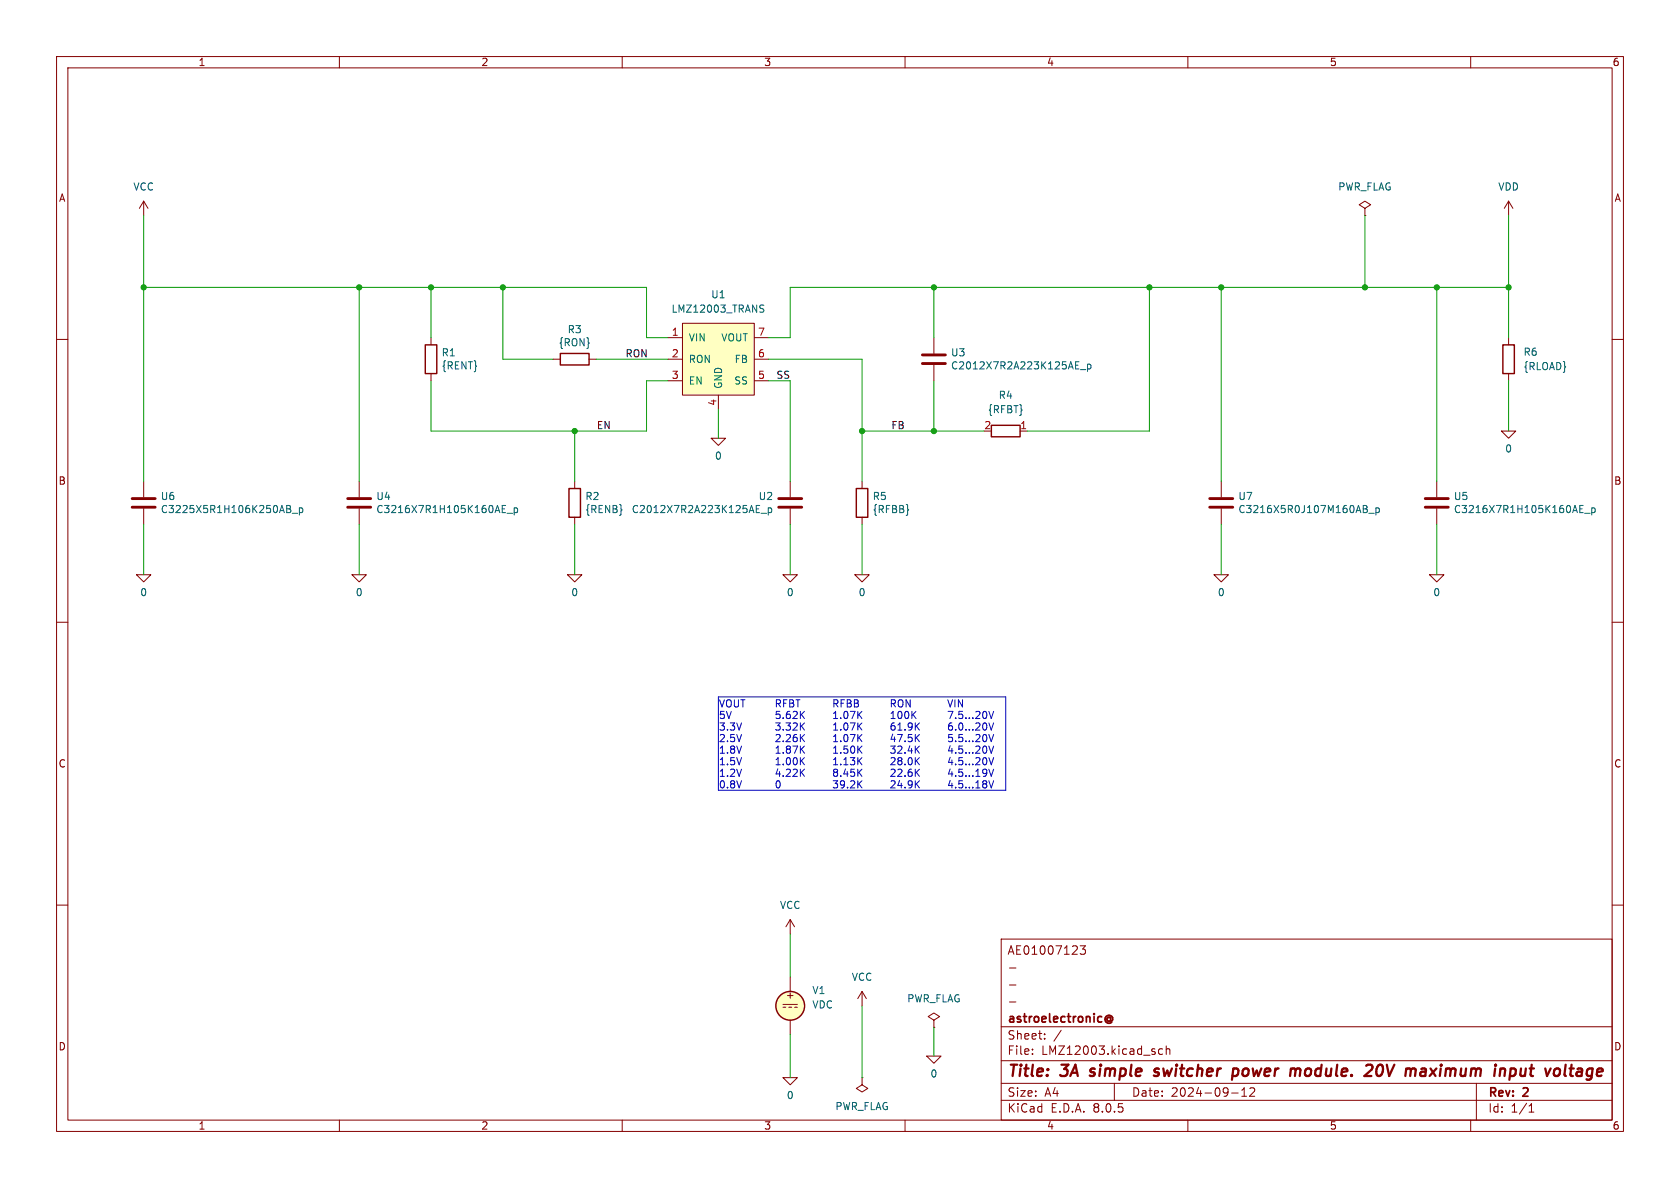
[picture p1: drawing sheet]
(kicad_sch
 (version 20231120)
 (generator "eeschema")
 (generator_version "8.0")
 (paper "A4")
 (title_block
  (title "3A simple switcher power module. 20V maximum input voltage")
  (date "2024-09-12")
  (rev "2")
  (company "astroelectronic@")
  (comment 1 "-")
  (comment 2 "-")
  (comment 3 "-")
  (comment 4 "AE01007123"))
 (lib_symbols
  (symbol "LMZ12003:0"
   (power)
   (pin_names
    (offset 0)) (exclude_from_sim no) (in_bom yes) (on_board yes)
   (property "Reference" "#GND" (at 0 -2.54 0) (effects (font (size 1.27 1.27)) (hide yes)))
   (property "Value" "0" (at 0 -1.778 0) (effects (font (size 1.27 1.27))))
   (property "Footprint" "" (at 0 0 0) (effects (font (size 1.27 1.27)) (hide yes)))
   (property "Datasheet" "~" (at 0 0 0) (effects (font (size 1.27 1.27)) (hide yes)))
   (property "Description" "0V reference potential for simulation" (at 0 0 0) (effects (font (size 1.27 1.27)) (hide yes)))
   (symbol "0_0_1"
    (polyline (pts (xy -1.27 0) (xy 0 -1.27) (xy 1.27 0) (xy -1.27 0)) (stroke (width 0) (type default)) (fill (type none))))
   (symbol "0_1_1"
    (pin power_in line (at 0 0 0) (length 0) hide (name "0" (effects (font (size 1.016 1.016)))) (number "1" (effects (font (size 1.016 1.016)))))))
  (symbol "LMZ12003:C"
   (pin_numbers hide)
   (pin_names
    (offset 0.254)) (exclude_from_sim no) (in_bom yes) (on_board yes)
   (property "Reference" "C" (at 0.635 2.54 0) (effects (font (size 1.27 1.27)) (justify left)))
   (property "Value" "C" (at 0.635 -2.54 0) (effects (font (size 1.27 1.27)) (justify left)))
   (property "Footprint" "" (at 0.9652 -3.81 0) (effects (font (size 1.27 1.27)) (hide yes)))
   (property "Datasheet" "~" (at 0 0 0) (effects (font (size 1.27 1.27)) (hide yes)))
   (property "Description" "Unpolarized capacitor" (at 0 0 0) (effects (font (size 1.27 1.27)) (hide yes)))
   (symbol "C_0_1"
    (polyline (pts (xy -2.032 -0.762) (xy 2.032 -0.762)) (stroke (width 0.508) (type default)) (fill (type none)))
    (polyline (pts (xy -2.032 0.762) (xy 2.032 0.762)) (stroke (width 0.508) (type default)) (fill (type none))))
   (symbol "C_1_1"
    (pin passive line (at 0 3.81 270) (length 2.794) (name "~" (effects (font (size 1.27 1.27)))) (number "1" (effects (font (size 1.27 1.27)))))
    (pin passive line (at 0 -3.81 90) (length 2.794) (name "~" (effects (font (size 1.27 1.27)))) (number "2" (effects (font (size 1.27 1.27)))))))
  (symbol "LMZ12003:LMZ12003"
   (pin_names
    (offset 1.016)) (exclude_from_sim no) (in_bom yes) (on_board yes)
   (property "Reference" "U" (at 0 10.16 0) (effects (font (size 1.27 1.27))))
   (property "Value" "LMZ12003" (at 0 7.62 0) (effects (font (size 1.27 1.27))))
   (property "Footprint" "" (at -48.26 29.845 0) (effects (font (size 1.27 1.27)) (hide yes)))
   (property "Datasheet" "https://www.ti.com/lit/ds/symlink/lmz12003.pdf" (at 0 0 0) (effects (font (size 1.27 1.27)) (hide yes)))
   (property "Description" "" (at 0 0 0) (effects (font (size 1.27 1.27)) (hide yes)))
   (symbol "LMZ12003_0_1"
    (rectangle (start -6.35 6.35) (end 6.35 -6.35) (stroke (width 0) (type default)) (fill (type background))))
   (symbol "LMZ12003_1_1"
    (pin passive line (at -8.89 3.81 0) (length 2.54) (name "VIN" (effects (font (size 1.27 1.27)))) (number "1" (effects (font (size 1.27 1.27)))))
    (pin passive line (at -8.89 0 0) (length 2.54) (name "RON" (effects (font (size 1.27 1.27)))) (number "2" (effects (font (size 1.27 1.27)))))
    (pin passive line (at -8.89 -3.81 0) (length 2.54) (name "EN" (effects (font (size 1.27 1.27)))) (number "3" (effects (font (size 1.27 1.27)))))
    (pin passive line (at 0 -8.89 90) (length 2.54) (name "GND" (effects (font (size 1.27 1.27)))) (number "4" (effects (font (size 1.27 1.27)))))
    (pin passive line (at 8.89 -3.81 180) (length 2.54) (name "SS" (effects (font (size 1.27 1.27)))) (number "5" (effects (font (size 1.27 1.27)))))
    (pin passive line (at 8.89 0 180) (length 2.54) (name "FB" (effects (font (size 1.27 1.27)))) (number "6" (effects (font (size 1.27 1.27)))))
    (pin passive line (at 8.89 3.81 180) (length 2.54) (name "VOUT" (effects (font (size 1.27 1.27)))) (number "7" (effects (font (size 1.27 1.27)))))))
  (symbol "LMZ12003:PWR_FLAG"
   (power)
   (pin_numbers hide)
   (pin_names
    (offset 0) hide) (exclude_from_sim no) (in_bom yes) (on_board yes)
   (property "Reference" "#FLG" (at 0 1.905 0) (effects (font (size 1.27 1.27)) (hide yes)))
   (property "Value" "PWR_FLAG" (at 0 3.81 0) (effects (font (size 1.27 1.27))))
   (property "Footprint" "" (at 0 0 0) (effects (font (size 1.27 1.27)) (hide yes)))
   (property "Datasheet" "~" (at 0 0 0) (effects (font (size 1.27 1.27)) (hide yes)))
   (property "Description" "Special symbol for telling ERC where power comes from" (at 0 0 0) (effects (font (size 1.27 1.27)) (hide yes)))
   (symbol "PWR_FLAG_0_0"
    (pin power_out line (at 0 0 90) (length 0) (name "pwr" (effects (font (size 1.27 1.27)))) (number "1" (effects (font (size 1.27 1.27))))))
   (symbol "PWR_FLAG_0_1"
    (polyline (pts (xy 0 0) (xy 0 1.27) (xy -1.016 1.905) (xy 0 2.54) (xy 1.016 1.905) (xy 0 1.27)) (stroke (width 0) (type default)) (fill (type none)))))
  (symbol "LMZ12003:R"
   (pin_numbers hide)
   (pin_names
    (offset 0)) (exclude_from_sim no) (in_bom yes) (on_board yes)
   (property "Reference" "R" (at 2.032 0 90) (effects (font (size 1.27 1.27))))
   (property "Value" "R" (at 0 0 90) (effects (font (size 1.27 1.27))))
   (property "Footprint" "" (at -1.778 0 90) (effects (font (size 1.27 1.27)) (hide yes)))
   (property "Datasheet" "~" (at 0 0 0) (effects (font (size 1.27 1.27)) (hide yes)))
   (property "Description" "Resistor" (at 0 0 0) (effects (font (size 1.27 1.27)) (hide yes)))
   (symbol "R_0_1"
    (rectangle (start -1.016 -2.54) (end 1.016 2.54) (stroke (width 0.254) (type default)) (fill (type none))))
   (symbol "R_1_1"
    (pin passive line (at 0 3.81 270) (length 1.27) (name "~" (effects (font (size 1.27 1.27)))) (number "1" (effects (font (size 1.27 1.27)))))
    (pin passive line (at 0 -3.81 90) (length 1.27) (name "~" (effects (font (size 1.27 1.27)))) (number "2" (effects (font (size 1.27 1.27)))))))
  (symbol "LMZ12003:VCC"
   (power)
   (pin_names
    (offset 0)) (exclude_from_sim no) (in_bom yes) (on_board yes)
   (property "Reference" "#PWR" (at 0 -3.81 0) (effects (font (size 1.27 1.27)) (hide yes)))
   (property "Value" "VCC" (at 0 3.81 0) (effects (font (size 1.27 1.27))))
   (property "Footprint" "" (at 0 0 0) (effects (font (size 1.27 1.27)) (hide yes)))
   (property "Datasheet" "" (at 0 0 0) (effects (font (size 1.27 1.27)) (hide yes)))
   (property "Description" "Power symbol creates a global label with name \"VCC\"" (at 0 0 0) (effects (font (size 1.27 1.27)) (hide yes)))
   (symbol "VCC_0_1"
    (polyline (pts (xy -0.762 1.27) (xy 0 2.54)) (stroke (width 0) (type default)) (fill (type none)))
    (polyline (pts (xy 0 0) (xy 0 2.54)) (stroke (width 0) (type default)) (fill (type none)))
    (polyline (pts (xy 0 2.54) (xy 0.762 1.27)) (stroke (width 0) (type default)) (fill (type none))))
   (symbol "VCC_1_1"
    (pin power_in line (at 0 0 90) (length 0) hide (name "VCC" (effects (font (size 1.27 1.27)))) (number "1" (effects (font (size 1.27 1.27)))))))
  (symbol "LMZ12003:VDC"
   (pin_numbers hide)
   (pin_names
    (offset 0.0254)) (exclude_from_sim no) (in_bom yes) (on_board yes)
   (property "Reference" "V" (at 2.54 2.54 0) (effects (font (size 1.27 1.27)) (justify left)))
   (property "Value" "1" (at 2.54 0 0) (effects (font (size 1.27 1.27)) (justify left)))
   (property "Footprint" "" (at 0 0 0) (effects (font (size 1.27 1.27)) (hide yes)))
   (property "Datasheet" "~" (at 0 0 0) (effects (font (size 1.27 1.27)) (hide yes)))
   (property "Description" "Voltage source, DC" (at 0 0 0) (effects (font (size 1.27 1.27)) (hide yes)))
   (property "Sim.Pins" "1=+ 2=-" (at 0 0 0) (effects (font (size 1.27 1.27)) (hide yes)))
   (property "Sim.Type" "DC" (at 0 0 0) (effects (font (size 1.27 1.27)) (hide yes)))
   (property "Sim.Device" "V" (at 0 0 0) (effects (font (size 1.27 1.27)) (justify left) (hide yes)))
   (property "Spice_Netlist_Enabled" "Y" (at 0 0 0) (effects (font (size 1.27 1.27)) (justify left) (hide yes)))
   (symbol "VDC_0_0"
    (polyline (pts (xy -1.27 0.254) (xy 1.27 0.254)) (stroke (width 0) (type default)) (fill (type none)))
    (polyline (pts (xy -0.762 -0.254) (xy -1.27 -0.254)) (stroke (width 0) (type default)) (fill (type none)))
    (polyline (pts (xy 0.254 -0.254) (xy -0.254 -0.254)) (stroke (width 0) (type default)) (fill (type none)))
    (polyline (pts (xy 1.27 -0.254) (xy 0.762 -0.254)) (stroke (width 0) (type default)) (fill (type none)))
    (text "+" (at 0 1.905 0) (effects (font (size 1.27 1.27)))))
   (symbol "VDC_0_1"
    (circle (center 0 0) (radius 2.54) (stroke (width 0.254) (type default)) (fill (type background))))
   (symbol "VDC_1_1"
    (pin passive line (at 0 5.08 270) (length 2.54) (name "~" (effects (font (size 1.27 1.27)))) (number "1" (effects (font (size 1.27 1.27)))))
    (pin passive line (at 0 -5.08 90) (length 2.54) (name "~" (effects (font (size 1.27 1.27)))) (number "2" (effects (font (size 1.27 1.27)))))))
  (symbol "LMZ12003:VDD"
   (power)
   (pin_names
    (offset 0)) (exclude_from_sim no) (in_bom yes) (on_board yes)
   (property "Reference" "#PWR" (at 0 -3.81 0) (effects (font (size 1.27 1.27)) (hide yes)))
   (property "Value" "VDD" (at 0 3.81 0) (effects (font (size 1.27 1.27))))
   (property "Footprint" "" (at 0 0 0) (effects (font (size 1.27 1.27)) (hide yes)))
   (property "Datasheet" "" (at 0 0 0) (effects (font (size 1.27 1.27)) (hide yes)))
   (property "Description" "Power symbol creates a global label with name \"VDD\"" (at 0 0 0) (effects (font (size 1.27 1.27)) (hide yes)))
   (symbol "VDD_0_1"
    (polyline (pts (xy -0.762 1.27) (xy 0 2.54)) (stroke (width 0) (type default)) (fill (type none)))
    (polyline (pts (xy 0 0) (xy 0 2.54)) (stroke (width 0) (type default)) (fill (type none)))
    (polyline (pts (xy 0 2.54) (xy 0.762 1.27)) (stroke (width 0) (type default)) (fill (type none))))
   (symbol "VDD_1_1"
    (pin power_in line (at 0 0 90) (length 0) hide (name "VDD" (effects (font (size 1.27 1.27)))) (number "1" (effects (font (size 1.27 1.27)))))))
  (symbol "R_1"
   (pin_names
    (offset 0) hide) (exclude_from_sim no) (in_bom yes) (on_board yes)
   (property "Reference" "R" (at 2.032 0 90) (effects (font (size 1.27 1.27))))
   (property "Value" "R_1" (at 0 0 90) (effects (font (size 1.27 1.27))))
   (property "Footprint" "" (at -1.778 0 90) (effects (font (size 1.27 1.27)) (hide yes)))
   (property "Datasheet" "~" (at 0 0 0) (effects (font (size 1.27 1.27)) (hide yes)))
   (property "Description" "Resistor" (at 0 0 0) (effects (font (size 1.27 1.27)) (hide yes)))
   (symbol "R_1_0_1"
    (rectangle (start -1.016 -2.54) (end 1.016 2.54) (stroke (width 0.254) (type default)) (fill (type none))))
   (symbol "R_1_1_1"
    (pin passive line (at 0 3.81 270) (length 1.27) (name "~" (effects (font (size 1.27 1.27)))) (number "1" (effects (font (size 1.27 1.27)))))
    (pin passive line (at 0 -3.81 90) (length 1.27) (name "~" (effects (font (size 1.27 1.27)))) (number "2" (effects (font (size 1.27 1.27))))))))
 (junction
  (at 215.9 50.8)
  (diameter 0)
  (color 0 0 0 0))
 (junction
  (at 76.2 50.8)
  (diameter 0)
  (color 0 0 0 0))
 (junction
  (at 266.7 50.8)
  (diameter 0)
  (color 0 0 0 0))
 (junction
  (at 165.1 50.8)
  (diameter 0)
  (color 0 0 0 0))
 (junction
  (at 165.1 76.2)
  (diameter 0)
  (color 0 0 0 0))
 (junction
  (at 241.3 50.8)
  (diameter 0)
  (color 0 0 0 0))
 (junction
  (at 152.4 76.2)
  (diameter 0)
  (color 0 0 0 0))
 (junction
  (at 63.5 50.8)
  (diameter 0)
  (color 0 0 0 0))
 (junction
  (at 25.4 50.8)
  (diameter 0)
  (color 0 0 0 0))
 (junction
  (at 254 50.8)
  (diameter 0)
  (color 0 0 0 0))
 (junction
  (at 88.9 50.8)
  (diameter 0)
  (color 0 0 0 0))
 (junction
  (at 203.2 50.8)
  (diameter 0)
  (color 0 0 0 0))
 (junction
  (at 101.6 76.2)
  (diameter 0)
  (color 0 0 0 0))
 (wire
  (pts (xy 165.1 67.31) (xy 165.1 76.2))
  (stroke (width 0) (type default)))
 (wire
  (pts (xy 266.7 50.8) (xy 266.7 59.69))
  (stroke (width 0) (type default)))
 (polyline
  (pts (xy 127 139.7) (xy 177.8 139.7))
  (stroke (width 0) (type solid)))
 (wire
  (pts (xy 203.2 50.8) (xy 215.9 50.8))
  (stroke (width 0) (type default)))
 (polyline
  (pts (xy 177.8 123.19) (xy 127 123.19))
  (stroke (width 0) (type solid)))
 (wire
  (pts (xy 118.11 67.31) (xy 114.3 67.31))
  (stroke (width 0) (type default)))
 (wire
  (pts (xy 101.6 76.2) (xy 114.3 76.2))
  (stroke (width 0) (type default)))
 (wire
  (pts (xy 63.5 50.8) (xy 63.5 85.09))
  (stroke (width 0) (type default)))
 (wire
  (pts (xy 152.4 177.8) (xy 152.4 190.5))
  (stroke (width 0) (type default)))
 (wire
  (pts (xy 76.2 59.69) (xy 76.2 50.8))
  (stroke (width 0) (type default)))
 (wire
  (pts (xy 63.5 92.71) (xy 63.5 101.6))
  (stroke (width 0) (type default)))
 (wire
  (pts (xy 76.2 67.31) (xy 76.2 76.2))
  (stroke (width 0) (type default)))
 (wire
  (pts (xy 25.4 38.1) (xy 25.4 50.8))
  (stroke (width 0) (type default)))
 (wire
  (pts (xy 254 50.8) (xy 266.7 50.8))
  (stroke (width 0) (type default)))
 (wire
  (pts (xy 215.9 92.71) (xy 215.9 101.6))
  (stroke (width 0) (type default)))
 (wire
  (pts (xy 241.3 50.8) (xy 254 50.8))
  (stroke (width 0) (type default)))
 (wire
  (pts (xy 266.7 67.31) (xy 266.7 76.2))
  (stroke (width 0) (type default)))
 (polyline
  (pts (xy 127 123.19) (xy 127 139.7))
  (stroke (width 0) (type solid)))
 (wire
  (pts (xy 165.1 181.61) (xy 165.1 186.69))
  (stroke (width 0) (type default)))
 (wire
  (pts (xy 181.61 76.2) (xy 203.2 76.2))
  (stroke (width 0) (type default)))
 (wire
  (pts (xy 139.7 59.69) (xy 139.7 50.8))
  (stroke (width 0) (type default)))
 (wire
  (pts (xy 165.1 76.2) (xy 173.99 76.2))
  (stroke (width 0) (type default)))
 (wire
  (pts (xy 215.9 50.8) (xy 241.3 50.8))
  (stroke (width 0) (type default)))
 (wire
  (pts (xy 139.7 67.31) (xy 139.7 85.09))
  (stroke (width 0) (type default)))
 (wire
  (pts (xy 114.3 67.31) (xy 114.3 76.2))
  (stroke (width 0) (type default)))
 (wire
  (pts (xy 241.3 38.1) (xy 241.3 50.8))
  (stroke (width 0) (type default)))
 (wire
  (pts (xy 25.4 50.8) (xy 25.4 85.09))
  (stroke (width 0) (type default)))
 (wire
  (pts (xy 76.2 50.8) (xy 88.9 50.8))
  (stroke (width 0) (type default)))
 (wire
  (pts (xy 118.11 59.69) (xy 114.3 59.69))
  (stroke (width 0) (type default)))
 (wire
  (pts (xy 135.89 59.69) (xy 139.7 59.69))
  (stroke (width 0) (type default)))
 (wire
  (pts (xy 254 92.71) (xy 254 101.6))
  (stroke (width 0) (type default)))
 (wire
  (pts (xy 127 72.39) (xy 127 77.47))
  (stroke (width 0) (type default)))
 (wire
  (pts (xy 266.7 38.1) (xy 266.7 50.8))
  (stroke (width 0) (type default)))
 (wire
  (pts (xy 215.9 50.8) (xy 215.9 85.09))
  (stroke (width 0) (type default)))
 (wire
  (pts (xy 135.89 63.5) (xy 152.4 63.5))
  (stroke (width 0) (type default)))
 (wire
  (pts (xy 25.4 50.8) (xy 63.5 50.8))
  (stroke (width 0) (type default)))
 (polyline
  (pts (xy 177.8 139.7) (xy 177.8 123.19))
  (stroke (width 0) (type solid)))
 (wire
  (pts (xy 76.2 76.2) (xy 101.6 76.2))
  (stroke (width 0) (type default)))
 (wire
  (pts (xy 165.1 50.8) (xy 203.2 50.8))
  (stroke (width 0) (type default)))
 (wire
  (pts (xy 25.4 92.71) (xy 25.4 101.6))
  (stroke (width 0) (type default)))
 (wire
  (pts (xy 101.6 76.2) (xy 101.6 85.09))
  (stroke (width 0) (type default)))
 (wire
  (pts (xy 254 50.8) (xy 254 85.09))
  (stroke (width 0) (type default)))
 (wire
  (pts (xy 139.7 182.88) (xy 139.7 190.5))
  (stroke (width 0) (type default)))
 (wire
  (pts (xy 88.9 63.5) (xy 97.79 63.5))
  (stroke (width 0) (type default)))
 (wire
  (pts (xy 165.1 50.8) (xy 165.1 59.69))
  (stroke (width 0) (type default)))
 (wire
  (pts (xy 139.7 50.8) (xy 165.1 50.8))
  (stroke (width 0) (type default)))
 (wire
  (pts (xy 152.4 76.2) (xy 165.1 76.2))
  (stroke (width 0) (type default)))
 (wire
  (pts (xy 152.4 76.2) (xy 152.4 85.09))
  (stroke (width 0) (type default)))
 (wire
  (pts (xy 88.9 50.8) (xy 88.9 63.5))
  (stroke (width 0) (type default)))
 (wire
  (pts (xy 135.89 67.31) (xy 139.7 67.31))
  (stroke (width 0) (type default)))
 (wire
  (pts (xy 139.7 165.1) (xy 139.7 172.72))
  (stroke (width 0) (type default)))
 (wire
  (pts (xy 152.4 63.5) (xy 152.4 76.2))
  (stroke (width 0) (type default)))
 (wire
  (pts (xy 88.9 50.8) (xy 114.3 50.8))
  (stroke (width 0) (type default)))
 (wire
  (pts (xy 114.3 59.69) (xy 114.3 50.8))
  (stroke (width 0) (type default)))
 (wire
  (pts (xy 63.5 50.8) (xy 76.2 50.8))
  (stroke (width 0) (type default)))
 (wire
  (pts (xy 203.2 50.8) (xy 203.2 76.2))
  (stroke (width 0) (type default)))
 (wire
  (pts (xy 101.6 92.71) (xy 101.6 101.6))
  (stroke (width 0) (type default)))
 (wire
  (pts (xy 139.7 92.71) (xy 139.7 101.6))
  (stroke (width 0) (type default)))
 (wire
  (pts (xy 105.41 63.5) (xy 118.11 63.5))
  (stroke (width 0) (type default)))
 (wire
  (pts (xy 152.4 92.71) (xy 152.4 101.6))
  (stroke (width 0) (type default)))
 (text "VOUT	RFBT	RFBB	RON		VIN\n5V		5.62K	1.07K	100K	7.5...20V\n3.3V	3.32K	1.07K	61.9K	6.0...20V\n2.5V	2.26K	1.07K	47.5K	5.5...20V\n1.8V	1.87K	1.50K	32.4K	4.5...20V\n1.5V	1.00K	1.13K	28.0K	4.5...20V\n1.2V	4.22K	8.45K	22.6K	4.5...19V\n0.8V	0		39.2K	24.9K	4.5...18V"
  (exclude_from_sim no)
  (at 127 139.7 0)
  (effects (font (size 1.27 1.27)) (justify left bottom)))
 (label "EN"
  (at 105.41 76.2 0)
  (fields_autoplaced yes)
  (effects (font (size 1.27 1.27)) (justify left bottom)))
 (label "FB"
  (at 157.48 76.2 0)
  (fields_autoplaced yes)
  (effects (font (size 1.27 1.27)) (justify left bottom)))
 (label "RON"
  (at 110.49 63.5 0)
  (fields_autoplaced yes)
  (effects (font (size 1.27 1.27)) (justify left bottom)))
 (label "SS"
  (at 137.16 67.31 0)
  (fields_autoplaced yes)
  (effects (font (size 1.27 1.27)) (justify left bottom)))
 (symbol
  (lib_id "LMZ12003:0")
  (at 127 77.47 0)
  (unit 1)
  (exclude_from_sim no)
  (in_bom yes)
  (on_board yes)
  (dnp no)
  (property "Reference" "#GND05" (at 127 80.01 0) (effects (font (size 1.27 1.27)) (hide yes)))
  (property "Value" "0" (at 127 80.5942 0) (effects (font (size 1.27 1.27))))
  (property "Footprint" "" (at 127 77.47 0) (effects (font (size 1.27 1.27)) (hide yes)))
  (property "Datasheet" "~" (at 127 77.47 0) (effects (font (size 1.27 1.27)) (hide yes)))
  (property "Description" "" (at 127 77.47 0) (effects (font (size 1.27 1.27)) (hide yes)))
  (pin "1"))
 (symbol
  (lib_id "LMZ12003:C")
  (at 25.4 88.9 0)
  (unit 1)
  (exclude_from_sim no)
  (in_bom yes)
  (on_board yes)
  (dnp no)
  (property "Reference" "U6" (at 28.321 87.7316 0) (effects (font (size 1.27 1.27)) (justify left)))
  (property "Value" "C3225X5R1H106K250AB_p" (at 28.321 90.043 0) (effects (font (size 1.27 1.27)) (justify left)))
  (property "Footprint" "" (at 26.3652 92.71 0) (effects (font (size 1.27 1.27)) (hide yes)))
  (property "Datasheet" "~" (at 25.4 88.9 0) (effects (font (size 1.27 1.27)) (hide yes)))
  (property "Description" "" (at 25.4 88.9 0) (effects (font (size 1.27 1.27)) (hide yes)))
  (property "Sim.Device" "SUBCKT" (at 25.4 88.9 0) (effects (font (size 1.27 1.27)) (hide yes)))
  (property "Sim.Pins" "1=n1 2=n2" (at 0 0 0) (effects (font (size 1.27 1.27)) (hide yes)))
  (property "Sim.Library" "_models\\C3225X5R1H106K250AB_p.mod" (at 25.4 88.9 0) (effects (font (size 1.27 1.27)) (hide yes)))
  (property "Sim.Name" "C3225X5R1H106K250AB_p" (at 25.4 88.9 0) (effects (font (size 1.27 1.27)) (hide yes)))
  (pin "1")
  (pin "2"))
 (symbol
  (lib_id "LMZ12003:0")
  (at 25.4 101.6 0)
  (unit 1)
  (exclude_from_sim no)
  (in_bom yes)
  (on_board yes)
  (dnp no)
  (property "Reference" "#GND02" (at 25.4 104.14 0) (effects (font (size 1.27 1.27)) (hide yes)))
  (property "Value" "0" (at 25.4 104.7242 0) (effects (font (size 1.27 1.27))))
  (property "Footprint" "" (at 25.4 101.6 0) (effects (font (size 1.27 1.27)) (hide yes)))
  (property "Datasheet" "~" (at 25.4 101.6 0) (effects (font (size 1.27 1.27)) (hide yes)))
  (property "Description" "" (at 25.4 101.6 0) (effects (font (size 1.27 1.27)) (hide yes)))
  (pin "1"))
 (symbol
  (lib_id "LMZ12003:C")
  (at 63.5 88.9 0)
  (unit 1)
  (exclude_from_sim no)
  (in_bom yes)
  (on_board yes)
  (dnp no)
  (property "Reference" "U4" (at 66.421 87.7316 0) (effects (font (size 1.27 1.27)) (justify left)))
  (property "Value" "C3216X7R1H105K160AE_p" (at 66.421 90.043 0) (effects (font (size 1.27 1.27)) (justify left)))
  (property "Footprint" "" (at 64.4652 92.71 0) (effects (font (size 1.27 1.27)) (hide yes)))
  (property "Datasheet" "~" (at 63.5 88.9 0) (effects (font (size 1.27 1.27)) (hide yes)))
  (property "Description" "" (at 63.5 88.9 0) (effects (font (size 1.27 1.27)) (hide yes)))
  (property "Sim.Device" "SUBCKT" (at 63.5 88.9 0) (effects (font (size 1.27 1.27)) (hide yes)))
  (property "Sim.Pins" "1=n1 2=n2" (at 0 0 0) (effects (font (size 1.27 1.27)) (hide yes)))
  (property "Sim.Library" "_models\\C3216X7R1H105K160AE_p.mod" (at 63.5 88.9 0) (effects (font (size 1.27 1.27)) (hide yes)))
  (property "Sim.Name" "C3216X7R1H105K160AE_p" (at 63.5 88.9 0) (effects (font (size 1.27 1.27)) (hide yes)))
  (pin "1")
  (pin "2"))
 (symbol
  (lib_id "LMZ12003:0")
  (at 63.5 101.6 0)
  (unit 1)
  (exclude_from_sim no)
  (in_bom yes)
  (on_board yes)
  (dnp no)
  (property "Reference" "#GND03" (at 63.5 104.14 0) (effects (font (size 1.27 1.27)) (hide yes)))
  (property "Value" "0" (at 63.5 104.7242 0) (effects (font (size 1.27 1.27))))
  (property "Footprint" "" (at 63.5 101.6 0) (effects (font (size 1.27 1.27)) (hide yes)))
  (property "Datasheet" "~" (at 63.5 101.6 0) (effects (font (size 1.27 1.27)) (hide yes)))
  (property "Description" "" (at 63.5 101.6 0) (effects (font (size 1.27 1.27)) (hide yes)))
  (pin "1"))
 (symbol
  (lib_id "LMZ12003:R")
  (at 101.6 63.5 270)
  (unit 1)
  (exclude_from_sim no)
  (in_bom yes)
  (on_board yes)
  (dnp no)
  (property "Reference" "R3" (at 101.6 58.2422 90) (effects (font (size 1.27 1.27))))
  (property "Value" "{RON}" (at 101.6 60.5536 90) (effects (font (size 1.27 1.27))))
  (property "Footprint" "" (at 101.6 61.722 90) (effects (font (size 1.27 1.27)) (hide yes)))
  (property "Datasheet" "~" (at 101.6 63.5 0) (effects (font (size 1.27 1.27)) (hide yes)))
  (property "Description" "" (at 101.6 63.5 0) (effects (font (size 1.27 1.27)) (hide yes)))
  (pin "1")
  (pin "2"))
 (symbol
  (lib_id "LMZ12003:R")
  (at 76.2 63.5 0)
  (unit 1)
  (exclude_from_sim no)
  (in_bom yes)
  (on_board yes)
  (dnp no)
  (property "Reference" "R1" (at 77.978 62.3316 0) (effects (font (size 1.27 1.27)) (justify left)))
  (property "Value" "{RENT}" (at 77.978 64.643 0) (effects (font (size 1.27 1.27)) (justify left)))
  (property "Footprint" "" (at 74.422 63.5 90) (effects (font (size 1.27 1.27)) (hide yes)))
  (property "Datasheet" "~" (at 76.2 63.5 0) (effects (font (size 1.27 1.27)) (hide yes)))
  (property "Description" "" (at 76.2 63.5 0) (effects (font (size 1.27 1.27)) (hide yes)))
  (pin "1")
  (pin "2"))
 (symbol
  (lib_id "LMZ12003:R")
  (at 101.6 88.9 0)
  (unit 1)
  (exclude_from_sim no)
  (in_bom yes)
  (on_board yes)
  (dnp no)
  (property "Reference" "R2" (at 103.378 87.7316 0) (effects (font (size 1.27 1.27)) (justify left)))
  (property "Value" "{RENB}" (at 103.378 90.043 0) (effects (font (size 1.27 1.27)) (justify left)))
  (property "Footprint" "" (at 99.822 88.9 90) (effects (font (size 1.27 1.27)) (hide yes)))
  (property "Datasheet" "~" (at 101.6 88.9 0) (effects (font (size 1.27 1.27)) (hide yes)))
  (property "Description" "" (at 101.6 88.9 0) (effects (font (size 1.27 1.27)) (hide yes)))
  (pin "1")
  (pin "2"))
 (symbol
  (lib_id "LMZ12003:0")
  (at 101.6 101.6 0)
  (unit 1)
  (exclude_from_sim no)
  (in_bom yes)
  (on_board yes)
  (dnp no)
  (property "Reference" "#GND04" (at 101.6 104.14 0) (effects (font (size 1.27 1.27)) (hide yes)))
  (property "Value" "0" (at 101.6 104.7242 0) (effects (font (size 1.27 1.27))))
  (property "Footprint" "" (at 101.6 101.6 0) (effects (font (size 1.27 1.27)) (hide yes)))
  (property "Datasheet" "~" (at 101.6 101.6 0) (effects (font (size 1.27 1.27)) (hide yes)))
  (property "Description" "" (at 101.6 101.6 0) (effects (font (size 1.27 1.27)) (hide yes)))
  (pin "1"))
 (symbol
  (lib_id "LMZ12003:C")
  (at 139.7 88.9 0)
  (mirror y)
  (unit 1)
  (exclude_from_sim no)
  (in_bom yes)
  (on_board yes)
  (dnp no)
  (property "Reference" "U2" (at 136.779 87.7316 0) (effects (font (size 1.27 1.27)) (justify left)))
  (property "Value" "C2012X7R2A223K125AE_p" (at 136.779 90.043 0) (effects (font (size 1.27 1.27)) (justify left)))
  (property "Footprint" "" (at 138.7348 92.71 0) (effects (font (size 1.27 1.27)) (hide yes)))
  (property "Datasheet" "~" (at 139.7 88.9 0) (effects (font (size 1.27 1.27)) (hide yes)))
  (property "Description" "" (at 139.7 88.9 0) (effects (font (size 1.27 1.27)) (hide yes)))
  (property "Sim.Device" "SUBCKT" (at 139.7 88.9 0) (effects (font (size 1.27 1.27)) (hide yes)))
  (property "Sim.Pins" "1=n1 2=n2" (at 0 0 0) (effects (font (size 1.27 1.27)) (hide yes)))
  (property "Sim.Library" "_models\\C2012X7R2A223K125AE_p.mod" (at 139.7 88.9 0) (effects (font (size 1.27 1.27)) (hide yes)))
  (property "Sim.Name" "C2012X7R2A223K125AE_p" (at 139.7 88.9 0) (effects (font (size 1.27 1.27)) (hide yes)))
  (pin "1")
  (pin "2"))
 (symbol
  (lib_id "LMZ12003:0")
  (at 139.7 101.6 0)
  (unit 1)
  (exclude_from_sim no)
  (in_bom yes)
  (on_board yes)
  (dnp no)
  (property "Reference" "#GND07" (at 139.7 104.14 0) (effects (font (size 1.27 1.27)) (hide yes)))
  (property "Value" "0" (at 139.7 104.7242 0) (effects (font (size 1.27 1.27))))
  (property "Footprint" "" (at 139.7 101.6 0) (effects (font (size 1.27 1.27)) (hide yes)))
  (property "Datasheet" "~" (at 139.7 101.6 0) (effects (font (size 1.27 1.27)) (hide yes)))
  (property "Description" "" (at 139.7 101.6 0) (effects (font (size 1.27 1.27)) (hide yes)))
  (pin "1"))
 (symbol
  (lib_id "LMZ12003:0")
  (at 215.9 101.6 0)
  (unit 1)
  (exclude_from_sim no)
  (in_bom yes)
  (on_board yes)
  (dnp no)
  (property "Reference" "#GND09" (at 215.9 104.14 0) (effects (font (size 1.27 1.27)) (hide yes)))
  (property "Value" "0" (at 215.9 104.7242 0) (effects (font (size 1.27 1.27))))
  (property "Footprint" "" (at 215.9 101.6 0) (effects (font (size 1.27 1.27)) (hide yes)))
  (property "Datasheet" "~" (at 215.9 101.6 0) (effects (font (size 1.27 1.27)) (hide yes)))
  (property "Description" "" (at 215.9 101.6 0) (effects (font (size 1.27 1.27)) (hide yes)))
  (pin "1"))
 (symbol
  (lib_id "LMZ12003:0")
  (at 254 101.6 0)
  (unit 1)
  (exclude_from_sim no)
  (in_bom yes)
  (on_board yes)
  (dnp no)
  (property "Reference" "#GND010" (at 254 104.14 0) (effects (font (size 1.27 1.27)) (hide yes)))
  (property "Value" "0" (at 254 104.7242 0) (effects (font (size 1.27 1.27))))
  (property "Footprint" "" (at 254 101.6 0) (effects (font (size 1.27 1.27)) (hide yes)))
  (property "Datasheet" "~" (at 254 101.6 0) (effects (font (size 1.27 1.27)) (hide yes)))
  (property "Description" "" (at 254 101.6 0) (effects (font (size 1.27 1.27)) (hide yes)))
  (pin "1"))
 (symbol
  (lib_name "R_1")
  (lib_id "LMZ12003:R_1")
  (at 177.8 76.2 270)
  (unit 1)
  (exclude_from_sim no)
  (in_bom yes)
  (on_board yes)
  (dnp no)
  (fields_autoplaced yes)
  (property "Reference" "R4" (at 177.8 69.85 90) (effects (font (size 1.27 1.27))))
  (property "Value" "{RFBT}" (at 177.8 72.39 90) (effects (font (size 1.27 1.27))))
  (property "Footprint" "" (at 177.8 74.422 90) (effects (font (size 1.27 1.27)) (hide yes)))
  (property "Datasheet" "~" (at 177.8 76.2 0) (effects (font (size 1.27 1.27)) (hide yes)))
  (property "Description" "" (at 177.8 76.2 0) (effects (font (size 1.27 1.27)) (hide yes)))
  (pin "1")
  (pin "2"))
 (symbol
  (lib_id "LMZ12003:R")
  (at 152.4 88.9 0)
  (unit 1)
  (exclude_from_sim no)
  (in_bom yes)
  (on_board yes)
  (dnp no)
  (property "Reference" "R5" (at 154.178 87.7316 0) (effects (font (size 1.27 1.27)) (justify left)))
  (property "Value" "{RFBB}" (at 154.178 90.043 0) (effects (font (size 1.27 1.27)) (justify left)))
  (property "Footprint" "" (at 150.622 88.9 90) (effects (font (size 1.27 1.27)) (hide yes)))
  (property "Datasheet" "~" (at 152.4 88.9 0) (effects (font (size 1.27 1.27)) (hide yes)))
  (property "Description" "" (at 152.4 88.9 0) (effects (font (size 1.27 1.27)) (hide yes)))
  (pin "1")
  (pin "2"))
 (symbol
  (lib_id "LMZ12003:0")
  (at 152.4 101.6 0)
  (unit 1)
  (exclude_from_sim no)
  (in_bom yes)
  (on_board yes)
  (dnp no)
  (property "Reference" "#GND08" (at 152.4 104.14 0) (effects (font (size 1.27 1.27)) (hide yes)))
  (property "Value" "0" (at 152.4 104.7242 0) (effects (font (size 1.27 1.27))))
  (property "Footprint" "" (at 152.4 101.6 0) (effects (font (size 1.27 1.27)) (hide yes)))
  (property "Datasheet" "~" (at 152.4 101.6 0) (effects (font (size 1.27 1.27)) (hide yes)))
  (property "Description" "" (at 152.4 101.6 0) (effects (font (size 1.27 1.27)) (hide yes)))
  (pin "1"))
 (symbol
  (lib_id "LMZ12003:C")
  (at 165.1 63.5 0)
  (unit 1)
  (exclude_from_sim no)
  (in_bom yes)
  (on_board yes)
  (dnp no)
  (property "Reference" "U3" (at 168.021 62.3316 0) (effects (font (size 1.27 1.27)) (justify left)))
  (property "Value" "C2012X7R2A223K125AE_p" (at 168.021 64.643 0) (effects (font (size 1.27 1.27)) (justify left)))
  (property "Footprint" "" (at 166.0652 67.31 0) (effects (font (size 1.27 1.27)) (hide yes)))
  (property "Datasheet" "~" (at 165.1 63.5 0) (effects (font (size 1.27 1.27)) (hide yes)))
  (property "Description" "" (at 165.1 63.5 0) (effects (font (size 1.27 1.27)) (hide yes)))
  (property "Sim.Device" "SUBCKT" (at 165.1 63.5 0) (effects (font (size 1.27 1.27)) (hide yes)))
  (property "Sim.Pins" "1=n1 2=n2" (at 0 0 0) (effects (font (size 1.27 1.27)) (hide yes)))
  (property "Sim.Library" "_models\\C2012X7R2A223K125AE_p.mod" (at 165.1 63.5 0) (effects (font (size 1.27 1.27)) (hide yes)))
  (property "Sim.Name" "C2012X7R2A223K125AE_p" (at 165.1 63.5 0) (effects (font (size 1.27 1.27)) (hide yes)))
  (pin "1")
  (pin "2"))
 (symbol
  (lib_id "LMZ12003:0")
  (at 165.1 186.69 0)
  (unit 1)
  (exclude_from_sim no)
  (in_bom yes)
  (on_board yes)
  (dnp no)
  (property "Reference" "#GND06" (at 165.1 189.23 0) (effects (font (size 1.27 1.27)) (hide yes)))
  (property "Value" "0" (at 165.1 189.8142 0) (effects (font (size 1.27 1.27))))
  (property "Footprint" "" (at 165.1 186.69 0) (effects (font (size 1.27 1.27)) (hide yes)))
  (property "Datasheet" "~" (at 165.1 186.69 0) (effects (font (size 1.27 1.27)) (hide yes)))
  (property "Description" "" (at 165.1 186.69 0) (effects (font (size 1.27 1.27)) (hide yes)))
  (pin "1"))
 (symbol
  (lib_id "LMZ12003:0")
  (at 266.7 76.2 0)
  (unit 1)
  (exclude_from_sim no)
  (in_bom yes)
  (on_board yes)
  (dnp no)
  (property "Reference" "#GND011" (at 266.7 78.74 0) (effects (font (size 1.27 1.27)) (hide yes)))
  (property "Value" "0" (at 266.7 79.3242 0) (effects (font (size 1.27 1.27))))
  (property "Footprint" "" (at 266.7 76.2 0) (effects (font (size 1.27 1.27)) (hide yes)))
  (property "Datasheet" "~" (at 266.7 76.2 0) (effects (font (size 1.27 1.27)) (hide yes)))
  (property "Description" "" (at 266.7 76.2 0) (effects (font (size 1.27 1.27)) (hide yes)))
  (pin "1"))
 (symbol
  (lib_id "LMZ12003:C")
  (at 215.9 88.9 0)
  (unit 1)
  (exclude_from_sim no)
  (in_bom yes)
  (on_board yes)
  (dnp no)
  (property "Reference" "U7" (at 218.821 87.7316 0) (effects (font (size 1.27 1.27)) (justify left)))
  (property "Value" "C3216X5R0J107M160AB_p" (at 218.821 90.043 0) (effects (font (size 1.27 1.27)) (justify left)))
  (property "Footprint" "" (at 216.8652 92.71 0) (effects (font (size 1.27 1.27)) (hide yes)))
  (property "Datasheet" "~" (at 215.9 88.9 0) (effects (font (size 1.27 1.27)) (hide yes)))
  (property "Description" "" (at 215.9 88.9 0) (effects (font (size 1.27 1.27)) (hide yes)))
  (property "Sim.Device" "SUBCKT" (at 215.9 88.9 0) (effects (font (size 1.27 1.27)) (hide yes)))
  (property "Sim.Pins" "1=n1 2=n2" (at 0 0 0) (effects (font (size 1.27 1.27)) (hide yes)))
  (property "Sim.Library" "_models\\C3216X5R0J107M160AB_p.mod" (at 215.9 88.9 0) (effects (font (size 1.27 1.27)) (hide yes)))
  (property "Sim.Name" "C3216X5R0J107M160AB_p" (at 215.9 88.9 0) (effects (font (size 1.27 1.27)) (hide yes)))
  (pin "1")
  (pin "2"))
 (symbol
  (lib_id "LMZ12003:C")
  (at 254 88.9 0)
  (unit 1)
  (exclude_from_sim no)
  (in_bom yes)
  (on_board yes)
  (dnp no)
  (property "Reference" "U5" (at 256.921 87.7316 0) (effects (font (size 1.27 1.27)) (justify left)))
  (property "Value" "C3216X7R1H105K160AE_p" (at 256.921 90.043 0) (effects (font (size 1.27 1.27)) (justify left)))
  (property "Footprint" "" (at 254.9652 92.71 0) (effects (font (size 1.27 1.27)) (hide yes)))
  (property "Datasheet" "~" (at 254 88.9 0) (effects (font (size 1.27 1.27)) (hide yes)))
  (property "Description" "" (at 254 88.9 0) (effects (font (size 1.27 1.27)) (hide yes)))
  (property "Sim.Device" "SUBCKT" (at 254 88.9 0) (effects (font (size 1.27 1.27)) (hide yes)))
  (property "Sim.Pins" "1=n1 2=n2" (at 0 0 0) (effects (font (size 1.27 1.27)) (hide yes)))
  (property "Sim.Library" "_models\\C3216X7R1H105K160AE_p.mod" (at 254 88.9 0) (effects (font (size 1.27 1.27)) (hide yes)))
  (property "Sim.Name" "C3216X7R1H105K160AE_p" (at 254 88.9 0) (effects (font (size 1.27 1.27)) (hide yes)))
  (pin "1")
  (pin "2"))
 (symbol
  (lib_id "LMZ12003:VDD")
  (at 266.7 38.1 0)
  (unit 1)
  (exclude_from_sim no)
  (in_bom yes)
  (on_board yes)
  (dnp no)
  (fields_autoplaced yes)
  (property "Reference" "#PWR04" (at 266.7 41.91 0) (effects (font (size 1.27 1.27)) (hide yes)))
  (property "Value" "VDD" (at 266.7 33.02 0) (effects (font (size 1.27 1.27))))
  (property "Footprint" "" (at 266.7 38.1 0) (effects (font (size 1.27 1.27)) (hide yes)))
  (property "Datasheet" "" (at 266.7 38.1 0) (effects (font (size 1.27 1.27)) (hide yes)))
  (property "Description" "" (at 266.7 38.1 0) (effects (font (size 1.27 1.27)) (hide yes)))
  (pin "1"))
 (symbol
  (lib_id "LMZ12003:R")
  (at 266.7 63.5 0)
  (unit 1)
  (exclude_from_sim no)
  (in_bom yes)
  (on_board yes)
  (dnp no)
  (fields_autoplaced yes)
  (property "Reference" "R6" (at 269.24 62.2299 0) (effects (font (size 1.27 1.27)) (justify left)))
  (property "Value" "{RLOAD}" (at 269.24 64.7699 0) (effects (font (size 1.27 1.27)) (justify left)))
  (property "Footprint" "" (at 264.922 63.5 90) (effects (font (size 1.27 1.27)) (hide yes)))
  (property "Datasheet" "~" (at 266.7 63.5 0) (effects (font (size 1.27 1.27)) (hide yes)))
  (property "Description" "" (at 266.7 63.5 0) (effects (font (size 1.27 1.27)) (hide yes)))
  (pin "1")
  (pin "2"))
 (symbol
  (lib_name "LMZ12003:VDC")
  (lib_id "LMZ12003:VDC")
  (at 139.7 177.8 0)
  (unit 1)
  (exclude_from_sim no)
  (in_bom yes)
  (on_board yes)
  (dnp no)
  (fields_autoplaced yes)
  (property "Reference" "V1" (at 143.51 175.0701 0) (effects (font (size 1.27 1.27)) (justify left)))
  (property "Value" "VDC" (at 143.51 177.6101 0) (effects (font (size 1.27 1.27)) (justify left)))
  (property "Footprint" "" (at 139.7 177.8 0) (effects (font (size 1.27 1.27)) (hide yes)))
  (property "Datasheet" "~" (at 139.7 177.8 0) (effects (font (size 1.27 1.27)) (hide yes)))
  (property "Description" "" (at 139.7 177.8 0) (effects (font (size 1.27 1.27)) (hide yes)))
  (property "Sim.Device" "SPICE" (at 139.7 177.8 0) (effects (font (size 1.27 1.27)) (justify left) (hide yes)))
  (property "Sim.Params" "type=\"V\" model=\"{VIN}\" lib=\"\"" (at 0 0 0) (effects (font (size 1.27 1.27)) (hide yes)))
  (property "Sim.Pins" "1=1 2=2" (at 0 0 0) (effects (font (size 1.27 1.27)) (hide yes)))
  (pin "1")
  (pin "2"))
 (symbol
  (lib_id "LMZ12003:PWR_FLAG")
  (at 241.3 38.1 0)
  (unit 1)
  (exclude_from_sim no)
  (in_bom yes)
  (on_board yes)
  (dnp no)
  (fields_autoplaced yes)
  (property "Reference" "#FLG04" (at 241.3 36.195 0) (effects (font (size 1.27 1.27)) (hide yes)))
  (property "Value" "PWR_FLAG" (at 241.3 33.02 0) (effects (font (size 1.27 1.27))))
  (property "Footprint" "" (at 241.3 38.1 0) (effects (font (size 1.27 1.27)) (hide yes)))
  (property "Datasheet" "~" (at 241.3 38.1 0) (effects (font (size 1.27 1.27)) (hide yes)))
  (property "Description" "" (at 241.3 38.1 0) (effects (font (size 1.27 1.27)) (hide yes)))
  (pin "1"))
 (symbol
  (lib_id "LMZ12003:LMZ12003")
  (at 127 63.5 0)
  (unit 1)
  (exclude_from_sim no)
  (in_bom yes)
  (on_board yes)
  (dnp no)
  (fields_autoplaced yes)
  (property "Reference" "U1" (at 127 52.07 0) (effects (font (size 1.27 1.27))))
  (property "Value" "LMZ12003_TRANS" (at 127 54.61 0) (effects (font (size 1.27 1.27))))
  (property "Footprint" "" (at 78.74 33.655 0) (effects (font (size 1.27 1.27)) (hide yes)))
  (property "Datasheet" "https://www.ti.com/lit/ds/symlink/lmz12003.pdf" (at 127 63.5 0) (effects (font (size 1.27 1.27)) (hide yes)))
  (property "Description" "" (at 127 63.5 0) (effects (font (size 1.27 1.27)) (hide yes)))
  (property "Sim.Library" "_models\\LMZ12003_TRANS.LIB" (at 127 63.5 0) (effects (font (size 1.27 1.27)) (hide yes)))
  (property "Sim.Name" "LMZ12003_TRANS" (at 127 63.5 0) (effects (font (size 1.27 1.27)) (hide yes)))
  (property "Sim.Device" "SUBCKT" (at 127 63.5 0) (effects (font (size 1.27 1.27)) (hide yes)))
  (property "Sim.Pins" "1=Vin 2=Ron 3=En 4=Gnd 5=SS 6=FB 7=VOUT" (at 127 63.5 0) (effects (font (size 1.27 1.27)) (hide yes)))
  (pin "1")
  (pin "2")
  (pin "3")
  (pin "4")
  (pin "5")
  (pin "6")
  (pin "7"))
 (symbol
  (lib_id "LMZ12003:0")
  (at 139.7 190.5 0)
  (unit 1)
  (exclude_from_sim no)
  (in_bom yes)
  (on_board yes)
  (dnp no)
  (property "Reference" "#GND01" (at 139.7 193.04 0) (effects (font (size 1.27 1.27)) (hide yes)))
  (property "Value" "0" (at 139.7 193.6242 0) (effects (font (size 1.27 1.27))))
  (property "Footprint" "" (at 139.7 190.5 0) (effects (font (size 1.27 1.27)) (hide yes)))
  (property "Datasheet" "~" (at 139.7 190.5 0) (effects (font (size 1.27 1.27)) (hide yes)))
  (property "Description" "" (at 139.7 190.5 0) (effects (font (size 1.27 1.27)) (hide yes)))
  (pin "1"))
 (symbol
  (lib_id "LMZ12003:PWR_FLAG")
  (at 165.1 181.61 0)
  (unit 1)
  (exclude_from_sim no)
  (in_bom yes)
  (on_board yes)
  (dnp no)
  (fields_autoplaced yes)
  (property "Reference" "#FLG03" (at 165.1 179.705 0) (effects (font (size 1.27 1.27)) (hide yes)))
  (property "Value" "PWR_FLAG" (at 165.1 176.53 0) (effects (font (size 1.27 1.27))))
  (property "Footprint" "" (at 165.1 181.61 0) (effects (font (size 1.27 1.27)) (hide yes)))
  (property "Datasheet" "~" (at 165.1 181.61 0) (effects (font (size 1.27 1.27)) (hide yes)))
  (property "Description" "" (at 165.1 181.61 0) (effects (font (size 1.27 1.27)) (hide yes)))
  (pin "1"))
 (symbol
  (lib_id "LMZ12003:VCC")
  (at 139.7 165.1 0)
  (unit 1)
  (exclude_from_sim no)
  (in_bom yes)
  (on_board yes)
  (dnp no)
  (fields_autoplaced yes)
  (property "Reference" "#PWR02" (at 139.7 168.91 0) (effects (font (size 1.27 1.27)) (hide yes)))
  (property "Value" "VCC" (at 139.7 160.02 0) (effects (font (size 1.27 1.27))))
  (property "Footprint" "" (at 139.7 165.1 0) (effects (font (size 1.27 1.27)) (hide yes)))
  (property "Datasheet" "" (at 139.7 165.1 0) (effects (font (size 1.27 1.27)) (hide yes)))
  (property "Description" "" (at 139.7 165.1 0) (effects (font (size 1.27 1.27)) (hide yes)))
  (pin "1"))
 (symbol
  (lib_id "LMZ12003:VCC")
  (at 25.4 38.1 0)
  (unit 1)
  (exclude_from_sim no)
  (in_bom yes)
  (on_board yes)
  (dnp no)
  (fields_autoplaced yes)
  (property "Reference" "#PWR01" (at 25.4 41.91 0) (effects (font (size 1.27 1.27)) (hide yes)))
  (property "Value" "VCC" (at 25.4 33.02 0) (effects (font (size 1.27 1.27))))
  (property "Footprint" "" (at 25.4 38.1 0) (effects (font (size 1.27 1.27)) (hide yes)))
  (property "Datasheet" "" (at 25.4 38.1 0) (effects (font (size 1.27 1.27)) (hide yes)))
  (property "Description" "" (at 25.4 38.1 0) (effects (font (size 1.27 1.27)) (hide yes)))
  (pin "1"))
 (symbol
  (lib_id "LMZ12003:VCC")
  (at 152.4 177.8 0)
  (unit 1)
  (exclude_from_sim no)
  (in_bom yes)
  (on_board yes)
  (dnp no)
  (fields_autoplaced yes)
  (property "Reference" "#PWR03" (at 152.4 181.61 0) (effects (font (size 1.27 1.27)) (hide yes)))
  (property "Value" "VCC" (at 152.4 172.72 0) (effects (font (size 1.27 1.27))))
  (property "Footprint" "" (at 152.4 177.8 0) (effects (font (size 1.27 1.27)) (hide yes)))
  (property "Datasheet" "" (at 152.4 177.8 0) (effects (font (size 1.27 1.27)) (hide yes)))
  (property "Description" "" (at 152.4 177.8 0) (effects (font (size 1.27 1.27)) (hide yes)))
  (pin "1"))
 (symbol
  (lib_id "LMZ12003:PWR_FLAG")
  (at 152.4 190.5 180)
  (unit 1)
  (exclude_from_sim no)
  (in_bom yes)
  (on_board yes)
  (dnp no)
  (fields_autoplaced yes)
  (property "Reference" "#FLG02" (at 152.4 192.405 0) (effects (font (size 1.27 1.27)) (hide yes)))
  (property "Value" "PWR_FLAG" (at 152.4 195.58 0) (effects (font (size 1.27 1.27))))
  (property "Footprint" "" (at 152.4 190.5 0) (effects (font (size 1.27 1.27)) (hide yes)))
  (property "Datasheet" "~" (at 152.4 190.5 0) (effects (font (size 1.27 1.27)) (hide yes)))
  (property "Description" "" (at 152.4 190.5 0) (effects (font (size 1.27 1.27)) (hide yes)))
  (pin "1"))
 (sheet_instances
  (path ""
   (page "1"))))
